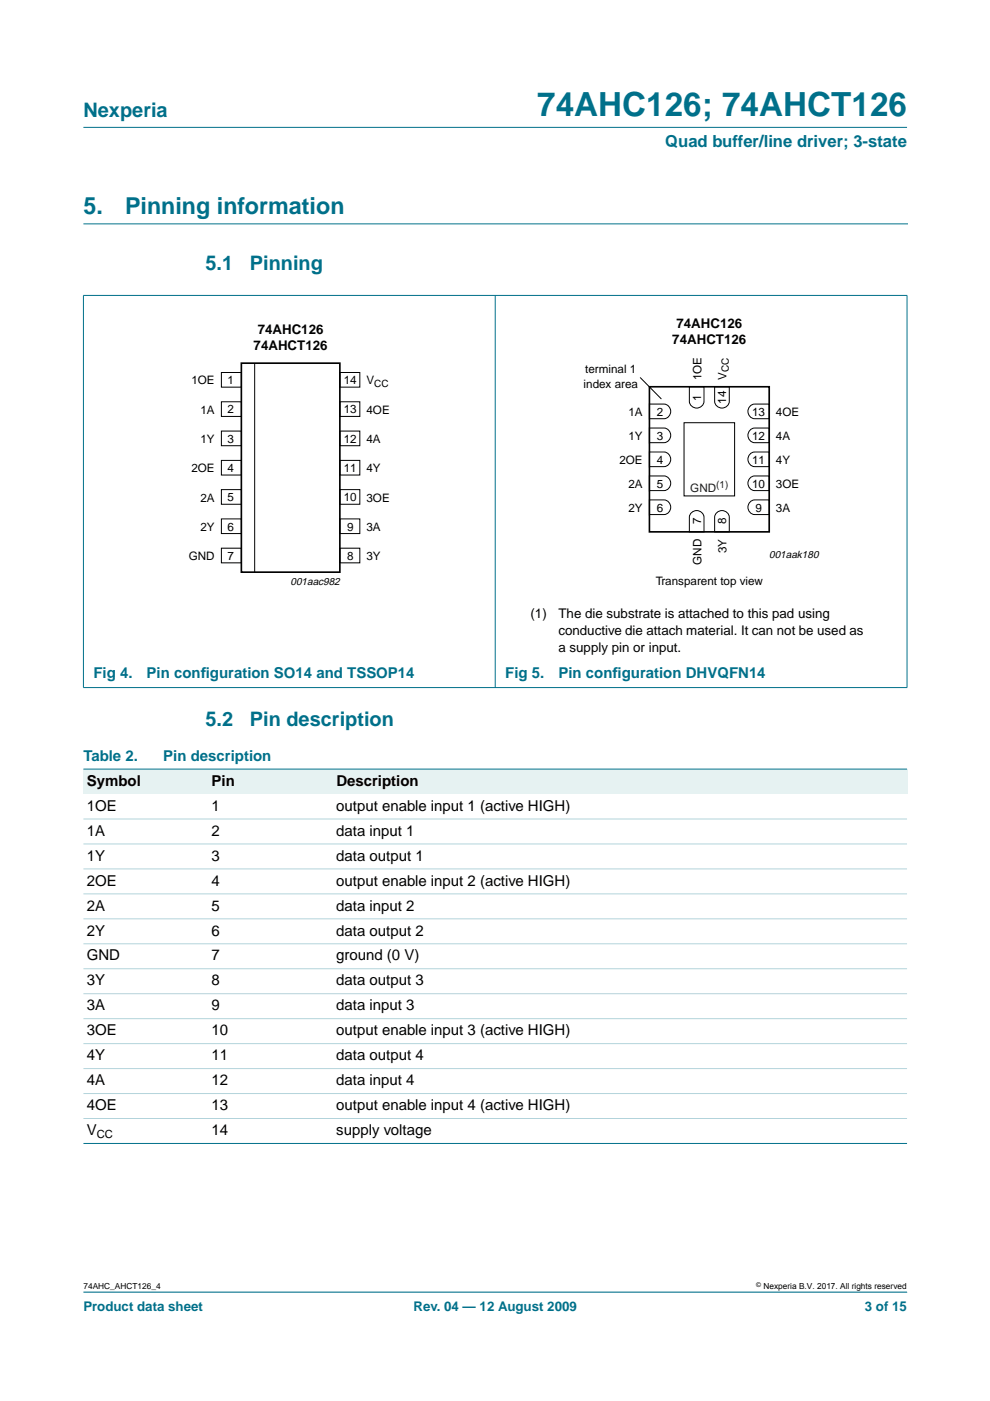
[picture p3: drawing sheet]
<svg xmlns="http://www.w3.org/2000/svg" width="210mm" height="297mm" viewBox="0 0 210 297" stroke-linecap="round" stroke-linejoin="round" font-family="sans-serif">
<path d="M17.7 47.5h174.7M192.3 273.9h-174.6" fill="none" stroke="#00708a" stroke-width=".21"/>
<g fill="#00708a" stroke="#00708a" stroke-width=".21">
<path d="M17.7 27h174.6z"/>
<path d="M17.7 62.7v83z"/>
<path d="M105 62.6v83.2z"/>
<path d="M192.3 62.7v83z"/>
<path d="M17.6 62.6h174.8z"/>
<path d="M17.6 145.8h174.8z"/>
</g>
<g fill="none" stroke="#000" stroke-width=".21">
<path d="M46.9 79h4.3v3.1h-4.3zM54 77v44.4M72.1 79h4.2v3.1h-4.2zM46.9 85.2h4.3v3.1h-4.3zM46.9 91.4h4.3v3.1h-4.3zM46.9 97.6h4.3v3.1h-4.3zM72.1 91.4h4.2v3.1h-4.2zM72.1 97.6h4.2v3.1h-4.2zM72.1 85.2h4.2v3.1h-4.2zM135.7 80l4.5 4.6M137.7 95.8h3.1a1.56 1.56 0 0 1 1.4 1.6 1.56 1.56 0 0 1-1.4 1.5h-3.1zM137.7 90.8h3.1a1.56 1.56 0 0 1 1.4 1.5 1.56 1.56 0 0 1-1.4 1.6h-3.1z"/>
<path d="M137.7 85.7h3.1a1.56 1.56 0 0 1 1.4 1.5 1.56 1.56 0 0 1-1.4 1.6h-3.1zM145 89.6h10.8v15.5h-10.8zM146.2 82h3.1v3.1a1.56 1.56 0 0 1-1.6 1.4 1.56 1.56 0 0 1-1.5-1.4zM151.5 82h3.1v3.1a1.56 1.56 0 0 1-1.5 1.4 1.56 1.56 0 0 1-1.6-1.4zM159.2 96.2l.8-.4h3.1v3.1h-3.1a1.57 1.57 0 0 1-1.4-1.1 1.57 1.57 0 0 1 .6-1.6zM159.2 91.1l.8-.3h3.1v3.1h-3.1a1.57 1.57 0 0 1-1.4-1.2 1.57 1.57 0 0 1 .6-1.6zM159.2 86l.8-.3h3.1v3.1h-3.1a1.57 1.57 0 0 1-1.4-1.1 1.57 1.57 0 0 1 .6-1.7zM46.9 103.8h4.3v3.1h-4.3zM46.9 110h4.3v3.1h-4.3zM46.9 116.2h4.3v3.1h-4.3zM72.1 116.2h4.2v3.1h-4.2zM72.1 103.8h4.2v3.1h-4.2z"/>
<path d="M72.1 110h4.2v3.1h-4.2zM137.7 106h3.1a1.56 1.56 0 0 1 1.4 1.5 1.56 1.56 0 0 1-1.4 1.6h-3.1zM137.7 100.9h3.1a1.56 1.56 0 0 1 1.4 1.6 1.56 1.56 0 0 1-1.4 1.5h-3.1zM146.5 108.8a1.57 1.57 0 0 1 1.7-.5 1.57 1.57 0 0 1 1.1 1.4v3.1h-3.1v-3.1zM151.8 108.8a1.57 1.57 0 0 1 1.7-.5 1.57 1.57 0 0 1 1.1 1.4v3.1h-3.1v-3.1zM159.2 106.3l.8-.3h3.1v3.1h-3.1a1.57 1.57 0 0 1-1.4-1.1 1.57 1.57 0 0 1 .6-1.7zM159.2 101.2l.8-.3h3.1v3.1h-3.1a1.57 1.57 0 0 1-1.4-1.1 1.57 1.57 0 0 1 .6-1.7z"/>
</g>
<path d="M51.2 77h20.9v44.3h-20.9zM137.7 82h25.4v30.8h-25.4z" fill="none" stroke="#000" stroke-width=".35"/>
<g fill="#e6f2f2">
<path d="M17.7 163.1h26.4v5.3h-26.4z" fill-rule="evenodd"/>
<path d="M44.1 163.1h26.5v5.3h-26.5z" fill-rule="evenodd"/>
<path d="M70.6 163.1h121.7v5.3h-121.7z" fill-rule="evenodd"/>
</g>
<g fill="#00708a" stroke="#00708a" stroke-width=".21">
<path d="M17.7 163.1h174.6z"/>
<path d="M17.7 242.4h174.6z"/>
</g>
<g fill="#b3d4db" stroke="#b3d4db" stroke-width=".21">
<path d="M17.7 173.6h174.6z"/>
<path d="M17.7 178.9h174.6z"/>
<path d="M17.7 184.2h174.6z"/>
<path d="M17.7 189.5h174.6z"/>
<path d="M17.7 194.8h174.6z"/>
<path d="M17.7 200.1h174.6z"/>
<path d="M17.7 205.4h174.6z"/>
<path d="M17.7 210.7h174.6z"/>
<path d="M17.7 216h174.6z"/>
<path d="M17.7 221.3h174.6z"/>
<path d="M17.7 226.6h174.6z"/>
<path d="M17.7 231.9h174.6z"/>
<path d="M17.7 237.1h174.6z"/>
</g>
<text font-size="7.1" fill="#00708a" x="113.9" y="24.7">74AHC126; 74AHCT126</text>
<g font-size="4.9" fill="#00708a">
<text x="17.7" y="45.5">5.</text>
<text x="26.5" y="45.5">Pinning information</text>
</g>
<g font-size="4.2" fill="#00708a">
<text x="17.7" y="24.9">Nexperia</text>
<text x="43.6" y="57.3">5.1</text>
<text x="53" y="57.3">Pinning</text>
<text x="43.6" y="153.9">5.2</text>
<text x="53" y="153.9">Pin description</text>
</g>
<text font-size="3.5" fill="#00708a" x="141.1" y="31.1">Quad buffer/line driver; 3-state</text>
<g font-size="3.2" fill="#00708a">
<text x="19.8" y="143.7">Fig 4.</text>
<text x="31.1" y="143.7">Pin conf</text>
<text x="42.6" y="143.7">iguration SO14 and TSSOP14</text>
<text x="107.1" y="143.7">Fig 5.</text>
<text x="118.4" y="143.7">Pin conf</text>
<text x="129.9" y="143.7">iguration DHVQFN14</text>
<text x="17.7" y="161.3">Table 2.</text>
<text x="34.6" y="161.3">Pin description</text>
</g>
<g font-size="3.2">
<text x="18.4" y="166.6">Symbol</text>
<text x="44.9" y="166.6">Pin</text>
<text x="71.3" y="166.6">Description</text>
<text x="18.4" y="171.9">1OE</text>
<text x="44.9" y="171.9">1</text>
<text x="71.3" y="171.9">output enable input 1 (active HIGH)</text>
<text x="18.4" y="177.2">1A</text>
<text x="44.9" y="177.2">2</text>
<text x="71.3" y="177.2">data input 1</text>
<text x="18.4" y="182.5">1Y</text>
<text x="44.9" y="182.5">3</text>
<text x="71.3" y="182.5">data output 1</text>
<text x="18.4" y="187.8">2OE</text>
<text x="44.9" y="187.8">4</text>
<text x="71.3" y="187.8">output enable input 2 (active HIGH)</text>
<text x="18.4" y="193.1">2A</text>
<text x="44.9" y="193.1">5</text>
<text x="71.3" y="193.1">data input 2</text>
<text x="18.4" y="198.3">2Y</text>
<text x="18.4" y="203.6">GND</text>
<text x="44.9" y="198.3">6</text>
<text x="44.9" y="203.6">7</text>
<text x="71.3" y="198.3">data output 2</text>
<text x="71.3" y="203.6">ground (0 V)</text>
<text x="18.4" y="208.9">3Y</text>
<text x="44.9" y="208.9">8</text>
<text x="71.3" y="208.9">data output 3</text>
<text x="18.4" y="214.2">3A</text>
<text x="44.9" y="214.2">9</text>
<text x="71.3" y="214.2">data input 3</text>
<text x="18.4" y="219.5">3OE</text>
<text x="44.9" y="219.5">10</text>
<text x="71.3" y="219.5">output enable input 3 (active HIGH)</text>
<text x="18.4" y="224.8">4Y</text>
<text x="44.9" y="224.8">11</text>
<text x="71.3" y="224.8">data output 4</text>
<text x="18.4" y="230.1">4A</text>
<text x="44.9" y="230.1">12</text>
<text x="71.3" y="230.1">data input 4</text>
<text x="18.4" y="235.4">4OE</text>
<text x="44.9" y="235.4">13</text>
<text x="71.3" y="235.4">output enable input 4 (active HIGH)</text>
<text x="18.4" y="240.7">V</text>
<text x="44.9" y="240.7">14</text>
<text x="71.3" y="240.7">supply voltage</text>
</g>
<g font-size="2.8">
<text x="54.6" y="70.8">74AHC126</text>
<text x="143.4" y="69.6">74AHC126</text>
<text x="53.8" y="74.1">74AHCT126</text>
<text x="142.5" y="72.9">74AHCT126</text>
<text x="112.5" y="131.1">(1)</text>
<text x="118.4" y="131.1">The die substrate is attached to this pad using</text>
<text x="118.4" y="134.6">conductive die attach material. It can not be used as</text>
<text x="118.4" y="138.1">a supply pin or input.</text>
</g>
<g font-size="2.8" fill="#00708a">
<text x="17.7" y="278">Product data sheet</text>
<text x="87.7" y="278">Rev. 04 — 12 August 2009</text>
<text x="183.4" y="278">3 of 15</text>
</g>
<g font-size="2.5">
<text x="40.6" y="81.5">1OE</text>
<text x="48.2" y="81.4">1</text>
<text x="72.9" y="81.4">14</text>
<text x="77.7" y="81.5">V</text>
<text x="123.7" y="82.2">index area</text>
<text x="124.1" y="79.2">terminal 1</text>
<text x="148.7" y="80.6" transform="rotate(-90 148.7 80.6)">1OE</text>
<text x="154.1" y="80.6" transform="rotate(-90 154.1 80.6)">V</text>
<text x="42.5" y="87.7">1A</text>
<text x="48.2" y="87.7">2</text>
<text x="72.9" y="87.7">13</text>
<text x="77.7" y="87.7">4OE</text>
<text x="133.3" y="88.2">1A</text>
<text x="139.3" y="88.1">2</text>
<text x="148.6" y="84.9" transform="rotate(-90 148.6 84.9)">1</text>
<text x="154" y="85.6" transform="rotate(-90 154 85.6)">14</text>
<text x="159.5" y="88.1">13</text>
<text x="164.5" y="88.2">4OE</text>
<text x="42.5" y="93.9">1Y</text>
<text x="48.2" y="93.9">3</text>
<text x="72.9" y="93.9">12</text>
<text x="77.7" y="93.9">4A</text>
<text x="133.3" y="93.3">1Y</text>
<text x="139.3" y="93.2">3</text>
<text x="159.5" y="93.2">12</text>
<text x="164.5" y="93.3">4A</text>
<text x="40.6" y="100.2">2OE</text>
<text x="48.2" y="100.1">4</text>
<text x="72.9" y="100.1">11</text>
<text x="77.7" y="100.2">4Y</text>
<text x="131.3" y="98.4">2OE</text>
<text x="139.3" y="98.3">4</text>
<text x="159.5" y="98.3">11</text>
<text x="164.5" y="98.4">4Y</text>
<text x="42.5" y="106.3">2A</text>
<text x="48.2" y="106.3">5</text>
<text x="72.9" y="106.3">10</text>
<text x="77.7" y="106.3">3OE</text>
<text x="133.3" y="103.5">2A</text>
<text x="139.3" y="103.4">5</text>
<text x="159.5" y="103.4">10</text>
<text x="164.5" y="103.5">3OE</text>
<text x="42.5" y="112.6">2Y</text>
<text x="48.2" y="112.5">6</text>
<text x="73.6" y="112.5">9</text>
<text x="77.7" y="112.6">3A</text>
<text x="133.3" y="108.5">2Y</text>
<text x="139.3" y="108.5">6</text>
<text x="148.6" y="111.2" transform="rotate(-90 148.6 111.2)">7</text>
<text x="154" y="111.2" transform="rotate(-90 154 111.2)">8</text>
<text x="160.1" y="108.5">9</text>
<text x="164.5" y="108.5">3A</text>
<text x="40" y="118.8">GND</text>
<text x="48.2" y="118.7">7</text>
<text x="73.6" y="118.7">8</text>
<text x="77.7" y="118.8">3Y</text>
<text x="148.7" y="119.7" transform="rotate(-90 148.7 119.7)">GND</text>
<text x="154.1" y="117.3" transform="rotate(-90 154.1 117.3)">3Y</text>
<text x="139" y="124.1">Transparent top view</text>
</g>
<text font-size="2.5" fill="#231f20" x="146.4" y="104.3">GND</text>
<text font-size="2.4" x="20.5" y="241.2">CC</text>
<g font-size="2.2">
<text x="163.1" y="118.4">001aak180</text>
<text x="61.6" y="124.1">001aac982</text>
</g>
<g font-size="2.1">
<text x="79.4" y="82">CC</text>
<text x="154.6" y="78.9" transform="rotate(-90 154.6 78.9)">CC</text>
</g>
<text font-size="2.1" fill="#231f20" x="151.8" y="103.6">(1)</text>
<g font-size="1.8">
<text x="17.7" y="273.4">74AHC_AHCT126_4</text>
<text x="161.9" y="273.4">Nexperia B.V. 2017. All rights reserved</text>
</g>
<text font-size="1.4" x="160.4" y="272.9">©</text>
</svg>
